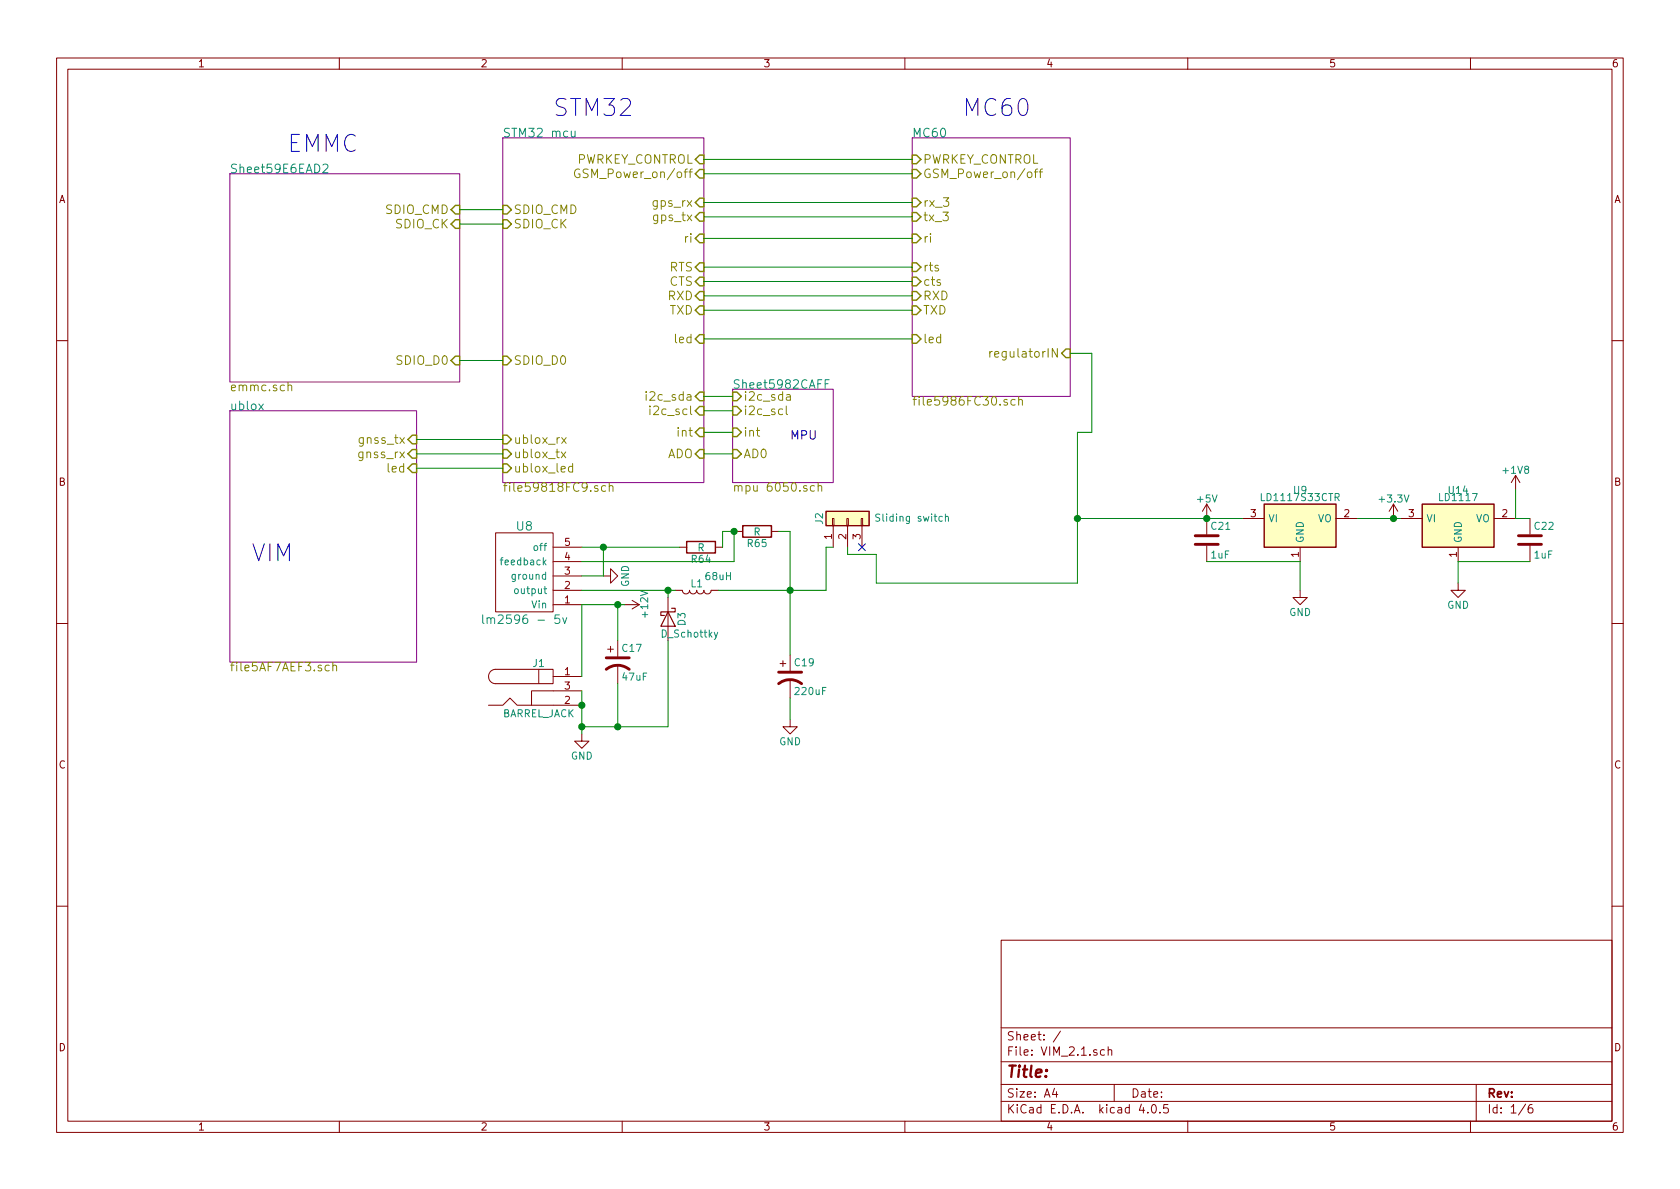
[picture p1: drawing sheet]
EESchema Schematic File Version 2
LIBS:VIM_2.1-rescue
LIBS:power
LIBS:device
LIBS:transistors
LIBS:conn
LIBS:linear
LIBS:regul
LIBS:74xx
LIBS:cmos4000
LIBS:adc-dac
LIBS:memory
LIBS:xilinx
LIBS:microcontrollers
LIBS:dsp
LIBS:microchip
LIBS:analog_switches
LIBS:motorola
LIBS:texas
LIBS:intel
LIBS:audio
LIBS:interface
LIBS:digital-audio
LIBS:philips
LIBS:display
LIBS:cypress
LIBS:siliconi
LIBS:opto
LIBS:atmel
LIBS:contrib
LIBS:valves
LIBS:stm32F405
LIBS:mpu
LIBS:68 PIN
LIBS:simcard
LIBS:j502
LIBS:mcugpio
LIBS:mc6o
LIBS:nup5150
LIBS:lm2596
LIBS:emmc
LIBS:TJA1042
LIBS:ufl
LIBS:ublox
LIBS:on semi op amp
LIBS:VIM_2.1-cache
EELAYER 25 0
EELAYER END
$Descr A4 11693 8268
encoding utf-8
Sheet 1 6
Title ""
Date ""
Rev ""
Comp ""
Comment1 ""
Comment2 ""
Comment3 ""
Comment4 ""
$EndDescr
$Sheet
S 5100 2700 700  650 
U 5982CB00
F0 "Sheet5982CAFF" 59
F1 "mpu 6050.sch" 59
F2 "i2c_sda" I L 5100 2750 60 
F3 "i2c_scl" I L 5100 2850 60 
F4 "int" I L 5100 3000 60 
F5 "AD0" I L 5100 3150 60 
$EndSheet
$Sheet
S 6350 950  1100 1800
U 5986FC31
F0 "MC60" 60
F1 "file5986FC30.sch" 60
F2 "GSM_Power_on/off" I L 6350 1200 60 
F3 "PWRKEY_CONTROL" I L 6350 1100 60 
F4 "TXD" I L 6350 2150 60 
F5 "RXD" I L 6350 2050 60 
F6 "regulatorIN" I R 7450 2450 60 
F7 "led" I L 6350 2350 60 
F8 "rx_3" I L 6350 1400 60 
F9 "tx_3" I L 6350 1500 60 
F10 "rts" I L 6350 1850 60 
F11 "cts" I L 6350 1950 60 
F12 "ri" I L 6350 1650 60 
$EndSheet
$Comp
L +3.3V #PWR01
U 1 1
P 9700 3600
F 0 "#PWR01" H 9700 3450 50  0001 C CNN
F 1 "+3.3V" H 9700 3740 50  0000 C CNN
F 2 "" H 9700 3600 50  0001 C CNN
F 3 "" H 9700 3600 50  0001 C CNN
	1    9700 3600
	1    0    0    -1  
$EndComp
$Comp
L GND #PWR02
U 1 1
P 9050 4100
F 0 "#PWR02" H 9050 3850 50  0001 C CNN
F 1 "GND" H 9050 3950 50  0000 C CNN
F 2 "" H 9050 4100 50  0001 C CNN
F 3 "" H 9050 4100 50  0001 C CNN
	1    9050 4100
	1    0    0    -1  
$EndComp
$Comp
L LD1117S33CTR U9
U 1 1
P 9050 3650
F 0 "U9" H 9050 3900 50  0000 C CNN
F 1 "LD1117S33CTR" H 9050 3850 50  0000 C CNN
F 2 "TO_SOT_Packages_SMD:SOT-223-3Lead_TabPin2" H 9050 3750 50  0001 C CNN
F 3 "" H 9050 3650 50  0001 C CNN
	1    9050 3650
	1    0    0    -1  
$EndComp
$Sheet
S 1600 1200 1600 1450
U 59E6EAD3
F0 "Sheet59E6EAD2" 60
F1 "emmc.sch" 60
F2 "SDIO_D0" I R 3200 2500 60 
F3 "SDIO_CMD" I R 3200 1450 60 
F4 "SDIO_CK" I R 3200 1550 60 
$EndSheet
$Comp
L LD1117S33CTR U14
U 1 1
P 10150 3650
F 0 "U14" H 10150 3900 50  0000 C CNN
F 1 "LD1117" H 10150 3850 50  0000 C CNN
F 2 "TO_SOT_Packages_SMD:SOT-223-3_TabPin2" H 10150 3750 50  0001 C CNN
F 3 "" H 10150 3650 50  0001 C CNN
	1    10150 3650
	1    0    0    -1  
$EndComp
$Comp
L GND #PWR03
U 1 1
P 10150 4050
F 0 "#PWR03" H 10150 3800 50  0001 C CNN
F 1 "GND" H 10150 3900 50  0000 C CNN
F 2 "" H 10150 4050 50  0001 C CNN
F 3 "" H 10150 4050 50  0001 C CNN
	1    10150 4050
	1    0    0    -1  
$EndComp
$Comp
L +1V8 #PWR04
U 1 1
P 10550 3400
F 0 "#PWR04" H 10550 3250 50  0001 C CNN
F 1 "+1V8" H 10550 3540 50  0000 C CNN
F 2 "" H 10550 3400 50  0001 C CNN
F 3 "" H 10550 3400 50  0001 C CNN
	1    10550 3400
	1    0    0    -1  
$EndComp
$Comp
L L L1
U 1 1
P 4850 4100
F 0 "L1" V 4800 4100 50  0000 C CNN
F 1 "68uH" V 4750 4250 50  0000 C CNN
F 2 "Inductors_THT:L_Radial_D7.0mm_P3.00mm" H 4850 4100 50  0001 C CNN
F 3 "" H 4850 4100 50  0001 C CNN
	1    4850 4100
	0    1    1    0   
$EndComp
$Comp
L GND #PWR05
U 1 1
P 5500 5000
F 0 "#PWR05" H 5500 4750 50  0001 C CNN
F 1 "GND" H 5500 4850 50  0000 C CNN
F 2 "" H 5500 5000 50  0001 C CNN
F 3 "" H 5500 5000 50  0001 C CNN
	1    5500 5000
	1    0    0    -1  
$EndComp
$Comp
L CP1 C19
U 1 1
P 5500 4700
F 0 "C19" H 5525 4800 50  0000 L CNN
F 1 "220uF" H 5525 4600 50  0000 L CNN
F 2 "Capacitors_THT:CP_Radial_D5.0mm_P2.50mm" H 5500 4700 50  0001 C CNN
F 3 "" H 5500 4700 50  0001 C CNN
	1    5500 4700
	1    0    0    -1  
$EndComp
$Comp
L BARREL_JACK J1
U 1 1
P 3750 4800
F 0 "J1" H 3750 4995 50  0000 C CNN
F 1 "BARREL_JACK" H 3750 4645 50  0000 C CNN
F 2 "Connectors:BARREL_JACK" H 3750 4800 50  0001 C CNN
F 3 "" H 3750 4800 50  0001 C CNN
	1    3750 4800
	1    0    0    -1  
$EndComp
$Comp
L GND #PWR06
U 1 1
P 4050 5100
F 0 "#PWR06" H 4050 4850 50  0001 C CNN
F 1 "GND" H 4050 4950 50  0000 C CNN
F 2 "" H 4050 5100 50  0001 C CNN
F 3 "" H 4050 5100 50  0001 C CNN
	1    4050 5100
	1    0    0    -1  
$EndComp
$Comp
L lm2596 U8
U 1 1
P 3450 3950
F 0 "U8" H 3650 4250 60  0000 C CNN
F 1 "lm2596 - 5v" H 3650 3600 60  0000 C CNN
F 2 "TO_SOT_Packages_SMD:TO-263-5_TabPin3" H 3450 3350 60  0001 C CNN
F 3 "" H 3450 3350 60  0001 C CNN
	1    3450 3950
	1    0    0    -1  
$EndComp
$Comp
L CP1 C17
U 1 1
P 4300 4600
F 0 "C17" H 4325 4700 50  0000 L CNN
F 1 "47uF" H 4325 4500 50  0000 L CNN
F 2 "Capacitors_THT:CP_Radial_D5.0mm_P2.50mm" H 4300 4600 50  0001 C CNN
F 3 "" H 4300 4600 50  0001 C CNN
	1    4300 4600
	1    0    0    -1  
$EndComp
$Comp
L GND #PWR07
U 1 1
P 4200 4000
F 0 "#PWR07" H 4200 3750 50  0001 C CNN
F 1 "GND" H 4200 3850 50  0000 C CNN
F 2 "" H 4200 4000 50  0001 C CNN
F 3 "" H 4200 4000 50  0001 C CNN
	1    4200 4000
	0    -1   -1   0   
$EndComp
$Comp
L D_Schottky D3
U 1 1
P 4650 4300
F 0 "D3" H 4650 4400 50  0000 C CNN
F 1 "D_Schottky" V 4750 4450 50  0000 C CNN
F 2 "Diodes_SMD:D_SOD-123" H 4650 4300 50  0001 C CNN
F 3 "" H 4650 4300 50  0001 C CNN
	1    4650 4300
	0    1    1    0   
$EndComp
$Comp
L Conn_01x03 J2
U 1 1
P 5900 3600
F 0 "J2" H 5900 3800 50  0000 C CNN
F 1 "Sliding switch" V 5900 3150 50  0000 C CNN
F 2 "Pin_Headers:Pin_Header_Straight_1x03_Pitch2.54mm" H 5900 3600 50  0001 C CNN
F 3 "" H 5900 3600 50  0001 C CNN
	1    5900 3600
	0    -1   -1   0   
$EndComp
NoConn ~ 6000 3800
$Comp
L C C22
U 1 1
P 10650 3750
F 0 "C22" H 10675 3850 50  0000 L CNN
F 1 "1uF" H 10675 3650 50  0000 L CNN
F 2 "Capacitors_SMD:C_0603_HandSoldering" H 10688 3600 50  0001 C CNN
F 3 "" H 10650 3750 50  0000 C CNN
	1    10650 3750
	1    0    0    -1  
$EndComp
Text Notes 2000 1050 0    118  ~ 0
EMMC
Text Notes 3850 800  0    118  ~ 0
STM32
Text Notes 6700 800  0    118  ~ 0
MC60
Text Notes 5500 3050 0    59   ~ 0
MPU
$Sheet
S 1600 2850 1300 1750
U 5AF7AEF4
F0 "ublox" 60
F1 "file5AF7AEF3.sch" 60
F2 "led" I R 2900 3250 60 
F3 "gnss_rx" I R 2900 3150 60 
F4 "gnss_tx" I R 2900 3050 60 
$EndSheet
$Sheet
S 3500 950  1400 2400
U 59818FCA
F0 "STM32 mcu" 60
F1 "file59818FC9.sch" 60
F2 "TXD" I R 4900 2150 60 
F3 "RXD" I R 4900 2050 60 
F4 "PWRKEY_CONTROL" I R 4900 1100 60 
F5 "GSM_Power_on/off" I R 4900 1200 60 
F6 "i2c_sda" I R 4900 2750 60 
F7 "i2c_scl" I R 4900 2850 60 
F8 "int" I R 4900 3000 60 
F9 "ADO" I R 4900 3150 60 
F10 "SDIO_CMD" I L 3500 1450 60 
F11 "SDIO_CK" I L 3500 1550 60 
F12 "SDIO_D0" I L 3500 2500 60 
F13 "led" I R 4900 2350 60 
F14 "CTS" I R 4900 1950 60 
F15 "RTS" I R 4900 1850 60 
F16 "gps_tx" I R 4900 1500 60 
F17 "gps_rx" I R 4900 1400 60 
F18 "ri" I R 4900 1650 60 
F19 "ublox_rx" I L 3500 3050 60 
F20 "ublox_tx" I L 3500 3150 60 
F21 "ublox_led" I L 3500 3250 60 
$EndSheet
$Comp
L C C21
U 1 1
P 8400 3750
F 0 "C21" H 8425 3850 50  0000 L CNN
F 1 "1uF" H 8425 3650 50  0000 L CNN
F 2 "Capacitors_SMD:C_0603_HandSoldering" H 8438 3600 50  0001 C CNN
F 3 "" H 8400 3750 50  0000 C CNN
	1    8400 3750
	1    0    0    -1  
$EndComp
$Comp
L +5V #PWR08
U 1 1
P 8400 3600
F 0 "#PWR08" H 8400 3450 50  0001 C CNN
F 1 "+5V" H 8400 3740 50  0000 C CNN
F 2 "" H 8400 3600 50  0001 C CNN
F 3 "" H 8400 3600 50  0001 C CNN
	1    8400 3600
	1    0    0    -1  
$EndComp
Text Notes 1750 3900 0    118  ~ 0
VIM
$Comp
L +12V #PWR09
U 1 1
P 4350 4200
F 0 "#PWR09" H 4350 4050 50  0001 C CNN
F 1 "+12V" H 4350 4340 50  0000 C CNN
F 2 "" H 4350 4200 50  0000 C CNN
F 3 "" H 4350 4200 50  0000 C CNN
	1    4350 4200
	0    1    1    0   
$EndComp
$Comp
L R R65
U 1 1
P 5270 3690
F 0 "R65" V 5350 3690 50  0000 C CNN
F 1 "R" V 5270 3690 50  0000 C CNN
F 2 "Resistors_SMD:R_0603_HandSoldering" V 5200 3690 50  0001 C CNN
F 3 "" H 5270 3690 50  0001 C CNN
	1    5270 3690
	0    1    1    0   
$EndComp
$Comp
L R R64
U 1 1
P 4880 3800
F 0 "R64" V 4960 3800 50  0000 C CNN
F 1 "R" V 4880 3800 50  0000 C CNN
F 2 "Resistors_SMD:R_0603_HandSoldering" V 4810 3800 50  0001 C CNN
F 3 "" H 4880 3800 50  0001 C CNN
	1    4880 3800
	0    1    1    0   
$EndComp
Wire Wire Line
	9450 3600 9750 3600
Wire Wire Line
	9050 3900 9050 4100
Wire Wire Line
	10150 3900 10150 4050
Wire Wire Line
	10550 3600 10550 3400
Wire Wire Line
	4650 4150 4650 4100
Wire Wire Line
	4650 5050 4650 4450
Wire Wire Line
	5500 4850 5500 5000
Wire Wire Line
	4050 4800 4050 5100
Connection ~ 4050 4900
Wire Wire Line
	4050 4200 4050 4700
Wire Wire Line
	4300 4750 4300 5050
Wire Wire Line
	4050 5050 4650 5050
Connection ~ 4050 5050
Wire Wire Line
	4300 4450 4300 4200
Wire Wire Line
	4050 4200 4350 4200
Wire Wire Line
	4050 4000 4200 4000
Connection ~ 4300 5050
Wire Wire Line
	4050 4100 4700 4100
Connection ~ 4650 4100
Wire Wire Line
	7500 4050 6100 4050
Wire Wire Line
	5750 3800 5800 3800
Wire Wire Line
	5900 3800 5900 3850
Wire Wire Line
	5900 3850 6100 3850
Wire Wire Line
	6100 3850 6100 4050
Wire Wire Line
	7500 3000 7500 4050
Wire Wire Line
	4900 2750 5100 2750
Wire Wire Line
	5100 2850 4900 2850
Wire Wire Line
	4900 3000 5100 3000
Wire Wire Line
	5100 3150 4900 3150
Wire Wire Line
	4900 1100 6350 1100
Wire Wire Line
	6350 1200 4900 1200
Wire Wire Line
	4900 2150 6350 2150
Wire Wire Line
	6350 2050 4900 2050
Wire Wire Line
	4900 2350 6350 2350
Wire Wire Line
	7500 3000 7600 3000
Wire Wire Line
	7600 3000 7600 2450
Wire Wire Line
	7600 2450 7450 2450
Connection ~ 7500 3600
Wire Wire Line
	4900 1850 6350 1850
Wire Wire Line
	6350 1950 4900 1950
Wire Wire Line
	4900 1400 6350 1400
Wire Wire Line
	6350 1500 4900 1500
Wire Wire Line
	3500 2500 3200 2500
Wire Wire Line
	3200 1450 3500 1450
Wire Wire Line
	3500 1550 3200 1550
Connection ~ 9700 3600
Wire Wire Line
	10550 3600 10650 3600
Wire Wire Line
	10650 3900 10150 3900
Wire Wire Line
	4900 1650 6350 1650
Wire Wire Line
	2900 3050 3500 3050
Wire Wire Line
	3500 3150 2900 3150
Connection ~ 8400 3600
Wire Wire Line
	7500 3600 8650 3600
Wire Wire Line
	8400 3900 9050 3900
Wire Wire Line
	3500 3250 2900 3250
Connection ~ 4300 4200
Wire Wire Line
	5750 4100 5750 3800
Wire Wire Line
	4050 3800 4730 3800
Wire Wire Line
	5000 4100 5750 4100
Wire Wire Line
	5500 3690 5500 4550
Connection ~ 5500 4100
Wire Wire Line
	5420 3690 5500 3690
Wire Wire Line
	5120 3690 5030 3690
Wire Wire Line
	5030 3690 5030 3800
Wire Wire Line
	4200 4000 4200 3800
Connection ~ 4200 3800
Wire Wire Line
	4050 3900 5110 3900
Wire Wire Line
	5110 3900 5110 3690
Connection ~ 5110 3690
Text Notes 3580 5890 0    315  ~ 0
sushil changes
Text Notes 3550 6300 0    315  ~ 0
shivam changes\n
Text Notes 3650 7250 0    315  ~ 0
BANter\n\n
$EndSCHEMATC
